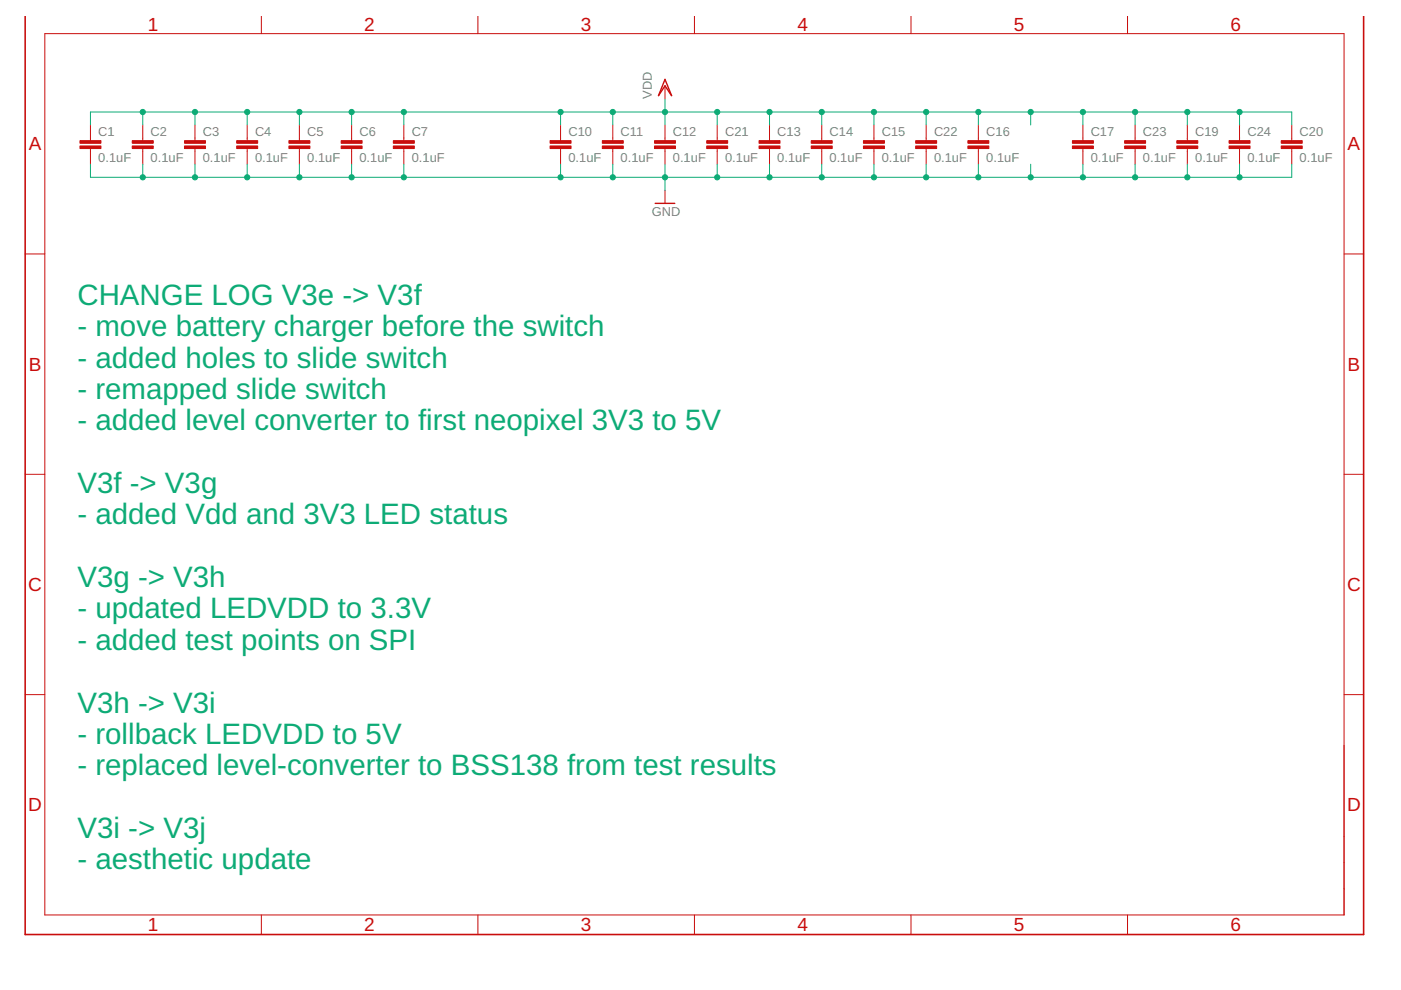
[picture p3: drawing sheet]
<svg xmlns="http://www.w3.org/2000/svg" width="297mm" height="210mm" viewBox="0 0 297 210" stroke-linecap="round" stroke-linejoin="round" font-family="sans-serif">
<g fill="none" stroke="#c90d0c" stroke-width=".21">
<path d="M9.5 7.1h275.5v186.9h-275.5zM55.4 3.4v3.7M101.3 3.4v3.7M141 18.2v2.8M147.2 3.4v3.7M193.1 3.4v3.7M239.1 3.4v3.7M19.2 26.5v3.3M19.2 31.5v3.3M30.3 26.5v3.3M30.3 31.5v3.3M41.3 26.5v3.3"/>
<path d="M41.3 31.5v3.3M52.4 26.5v3.3M52.4 31.5v3.3M63.5 26.5v3.3M63.5 31.5v3.3M74.5 26.5v3.3M74.5 31.5v3.3M85.6 26.5v3.3M85.6 31.5v3.3M118.9 26.5v3.3M118.9 31.5v3.3M129.9 26.5v3.3"/>
<path d="M129.9 31.5v3.3M141 26.5v3.3M141 31.5v3.3M152.1 26.5v3.3M152.1 31.5v3.3M163.2 26.5v3.3M163.2 31.5v3.3M174.2 26.5v3.3M174.2 31.5v3.3M185.3 26.5v3.3M185.3 31.5v3.3M196.4 26.5v3.3"/>
<path d="M196.4 31.5v3.3M207.4 26.5v3.3M207.4 31.5v3.3M229.6 26.5v3.3M229.6 31.5v3.3M240.7 26.5v3.3M240.7 31.5v3.3M251.7 26.5v3.3M251.7 31.5v3.3M262.8 26.5v3.3M262.8 31.5v3.3M273.9 26.5v3.3"/>
<path d="M273.9 31.5v3.3M5.3 53.8h4.2M141 40.3v2.8M285 53.8h4.1M5.3 100.6h4.2M285 100.6h4.1M5.3 147.3h4.2M285 147.3h4.1M55.4 194v4.1M101.3 194v4.1M147.2 194v4.1M193.1 194v4.1"/>
<path d="M239.1 194v4.1"/>
</g>
<g fill="#c90d0c" stroke="#c90d0c" stroke-width=".21">
<path d="M28 30.9h4.5v.6h-4.5z"/>
<path d="M28 29.8h4.5v.6h-4.5z"/>
<path d="M39.1 30.9h4.5v.6h-4.5z"/>
<path d="M39.1 29.8h4.5v.6h-4.5z"/>
<path d="M50.2 30.9h4.4v.6h-4.4z"/>
<path d="M50.2 29.8h4.4v.6h-4.4z"/>
<path d="M116.6 30.9h4.5v.6h-4.5z"/>
<path d="M116.6 29.8h4.5v.6h-4.5z"/>
<path d="M138.8 30.9h4.4v.6h-4.4z"/>
<path d="M138.8 29.8h4.4v.6h-4.4z"/>
<path d="M61.3 30.9h4.4v.6h-4.4z"/>
<path d="M61.3 29.8h4.4v.6h-4.4z"/>
<path d="M83.4 30.9h4.4v.6h-4.4z"/>
<path d="M83.4 29.8h4.4v.6h-4.4z"/>
<path d="M172 30.9h4.4v.6h-4.4z"/>
<path d="M172 29.8h4.4v.6h-4.4z"/>
<path d="M183.1 30.9h4.4v.6h-4.4z"/>
<path d="M183.1 29.8h4.4v.6h-4.4z"/>
<path d="M205.2 30.9h4.5v.6h-4.5z"/>
<path d="M205.2 29.8h4.5v.6h-4.5z"/>
<path d="M227.4 30.9h4.4v.6h-4.4z"/>
<path d="M227.4 29.8h4.4v.6h-4.4z"/>
<path d="M249.5 30.9h4.5v.6h-4.5z"/>
<path d="M249.5 29.8h4.5v.6h-4.5z"/>
<path d="M271.7 30.9h4.4v.6h-4.4z"/>
<path d="M271.7 29.8h4.4v.6h-4.4z"/>
<path d="M149.8 30.9h4.5v.6h-4.5z"/>
<path d="M149.8 29.8h4.5v.6h-4.5z"/>
<path d="M194.1 30.9h4.5v.6h-4.5z"/>
<path d="M194.1 29.8h4.5v.6h-4.5z"/>
<path d="M260.6 30.9h4.4v.6h-4.4z"/>
<path d="M260.6 29.8h4.4v.6h-4.4z"/>
<path d="M17 30.9h4.4v.6h-4.4z"/>
<path d="M17 29.8h4.4v.6h-4.4z"/>
<path d="M72.3 30.9h4.5v.6h-4.5z"/>
<path d="M72.3 29.8h4.5v.6h-4.5z"/>
<path d="M127.7 30.9h4.4v.6h-4.4z"/>
<path d="M127.7 29.8h4.4v.6h-4.4z"/>
<path d="M160.9 30.9h4.5v.6h-4.5z"/>
<path d="M160.9 29.8h4.5v.6h-4.5z"/>
<path d="M238.4 30.9h4.5v.6h-4.5z"/>
<path d="M238.4 29.8h4.5v.6h-4.5z"/>
</g>
<path d="M141 16.8l1.4 3.5-1.4-2.1-1.4 2.1zM138.9 43.1h4.2" fill="none" stroke="#c90d0c" stroke-width=".3"/>
<path d="M289.1 3.4v194.7h-283.8v-194.7" fill="none" stroke="#c90d0c" stroke-width=".34"/>
<g fill="none" stroke="#0dab76" stroke-width=".21">
<path d="M19.2 34.8v2.8h254.7v-2.8M19.2 26.5v-2.8h254.7v2.8M30.3 23.7v2.8M30.3 34.8v2.8M41.3 23.7v2.8M41.3 34.8v2.8M52.4 23.7v2.8M52.4 34.8v2.8M63.5 23.7v2.8M63.5 34.8v2.8M74.5 23.7v2.8M74.5 34.8v2.8"/>
<path d="M85.6 23.7v2.8M85.6 34.8v2.8M118.9 23.7v2.8M118.9 34.8v2.8M129.9 23.7v2.8M129.9 34.8v2.8M141 21v5.5M141 34.8v5.5M152.1 23.7v2.8M152.1 34.8v2.8M163.2 23.7v2.8M163.2 34.8v2.8"/>
<path d="M174.2 23.7v2.8M174.2 34.8v2.8M185.3 23.7v2.8M185.3 34.8v2.8M196.4 23.7v2.8M196.4 34.8v2.8M207.4 23.7v2.8M207.4 34.8v2.8M218.5 23.7v2.8M218.5 34.8v2.8M229.6 23.7v2.8M229.6 34.8v2.8"/>
<path d="M240.7 23.7v2.8M240.7 34.8v2.8M251.7 23.7v2.8M251.7 34.8v2.8M262.8 23.7v2.8M262.8 34.8v2.8"/>
</g>
<g fill="#0dab76" stroke="#0dab76" stroke-width=".21">
<circle cx="262.8" cy="37.6" r=".55"/>
<circle cx="251.7" cy="37.6" r=".55"/>
<circle cx="240.7" cy="37.6" r=".55"/>
<circle cx="229.6" cy="37.6" r=".55"/>
<circle cx="218.5" cy="37.6" r=".55"/>
<circle cx="207.4" cy="37.6" r=".55"/>
<circle cx="196.4" cy="37.6" r=".55"/>
<circle cx="185.3" cy="37.6" r=".55"/>
<circle cx="174.2" cy="37.6" r=".55"/>
<circle cx="163.2" cy="37.6" r=".55"/>
<circle cx="152.1" cy="37.6" r=".55"/>
<circle cx="129.9" cy="37.6" r=".55"/>
<circle cx="141" cy="37.6" r=".55"/>
<circle cx="118.9" cy="37.6" r=".55"/>
<circle cx="85.6" cy="37.6" r=".55"/>
<circle cx="74.5" cy="37.6" r=".55"/>
<circle cx="63.5" cy="37.6" r=".55"/>
<circle cx="52.4" cy="37.6" r=".55"/>
<circle cx="41.3" cy="37.6" r=".55"/>
<circle cx="30.3" cy="37.6" r=".55"/>
<circle cx="30.3" cy="23.7" r=".55"/>
<circle cx="41.3" cy="23.7" r=".55"/>
<circle cx="52.4" cy="23.7" r=".55"/>
<circle cx="63.5" cy="23.7" r=".55"/>
<circle cx="74.5" cy="23.7" r=".55"/>
<circle cx="85.6" cy="23.7" r=".55"/>
<circle cx="118.9" cy="23.7" r=".55"/>
<circle cx="129.9" cy="23.7" r=".55"/>
<circle cx="152.1" cy="23.7" r=".55"/>
<circle cx="163.2" cy="23.7" r=".55"/>
<circle cx="174.2" cy="23.7" r=".55"/>
<circle cx="185.3" cy="23.7" r=".55"/>
<circle cx="196.4" cy="23.7" r=".55"/>
<circle cx="207.4" cy="23.7" r=".55"/>
<circle cx="218.5" cy="23.7" r=".55"/>
<circle cx="229.6" cy="23.7" r=".55"/>
<circle cx="240.7" cy="23.7" r=".55"/>
<circle cx="251.7" cy="23.7" r=".55"/>
<circle cx="262.8" cy="23.7" r=".55"/>
<circle cx="141" cy="23.7" r=".55"/>
</g>
<g font-size="6.2" fill="#0dab76">
<text x="16.4" y="64.7">CHANGE LOG V3e -&gt; V3f</text>
<text x="16.4" y="71.3">- move battery charger before the switch</text>
<text x="16.4" y="78">- added holes to slide switch</text>
<text x="16.4" y="84.6">- remapped slide switch</text>
<text x="16.4" y="91.3">- added level converter to first neopixel 3V3 to 5V</text>
<text x="16.4" y="104.5">V3f -&gt; V3g</text>
<text x="16.4" y="111.2">- added Vdd and 3V3 LED status</text>
<text x="16.4" y="124.5">V3g -&gt; V3h</text>
<text x="16.4" y="131.1">- updated LEDVDD to 3.3V</text>
<text x="16.4" y="137.8">- added test points on SPI</text>
<text x="16.4" y="151.1">V3h -&gt; V3i</text>
<text x="16.4" y="157.7">- rollback LEDVDD to 5V</text>
<text x="16.4" y="164.4">- replaced level-converter to BSS138 from test results</text>
<text x="16.4" y="177.7">V3i -&gt; V3j</text>
<text x="16.4" y="184.3">- aesthetic update</text>
</g>
<g font-size="4" fill="#c90d0c">
<text x="31.3" y="6.5">1</text>
<text x="77.2" y="6.5">2</text>
<text x="123.2" y="6.5">3</text>
<text x="169.1" y="6.5">4</text>
<text x="215" y="6.5">5</text>
<text x="260.9" y="6.5">6</text>
<text x="6.1" y="31.9">A</text>
<text x="285.7" y="31.9">A</text>
<text x="6.1" y="78.6">B</text>
<text x="285.7" y="78.6">B</text>
<text x="6" y="125.3">C</text>
<text x="285.6" y="125.3">C</text>
<text x="6" y="172">D</text>
<text x="285.6" y="172">D</text>
<text x="31.3" y="197.5">1</text>
<text x="77.2" y="197.5">2</text>
<text x="123.2" y="197.5">3</text>
<text x="169.1" y="197.5">4</text>
<text x="215" y="197.5">5</text>
<text x="260.9" y="197.5">6</text>
</g>
<g font-size="2.7" fill="#808080">
<text x="138.2" y="21" transform="rotate(-90 138.2 21)">VDD</text>
<text x="20.8" y="28.9">C1</text>
<text x="31.9" y="28.9">C2</text>
<text x="43" y="28.9">C3</text>
<text x="54.1" y="28.9">C4</text>
<text x="65.1" y="28.9">C5</text>
<text x="76.2" y="28.9">C6</text>
<text x="87.3" y="28.9">C7</text>
<text x="120.5" y="28.9">C10</text>
<text x="131.6" y="28.9">C11</text>
<text x="142.7" y="28.9">C12</text>
<text x="153.7" y="28.9">C21</text>
<text x="164.8" y="28.9">C13</text>
<text x="175.9" y="28.9">C14</text>
<text x="187" y="28.9">C15</text>
<text x="198" y="28.9">C22</text>
<text x="209.1" y="28.9">C16</text>
<text x="231.2" y="28.9">C17</text>
<text x="242.3" y="28.9">C23</text>
<text x="253.4" y="28.9">C19</text>
<text x="264.5" y="28.9">C24</text>
<text x="275.5" y="28.9">C20</text>
<text x="20.8" y="34.4">0.1uF</text>
<text x="31.9" y="34.4">0.1uF</text>
<text x="43" y="34.4">0.1uF</text>
<text x="54.1" y="34.4">0.1uF</text>
<text x="65.1" y="34.4">0.1uF</text>
<text x="76.2" y="34.4">0.1uF</text>
<text x="87.3" y="34.4">0.1uF</text>
<text x="120.5" y="34.4">0.1uF</text>
<text x="131.6" y="34.4">0.1uF</text>
<text x="142.7" y="34.4">0.1uF</text>
<text x="153.7" y="34.4">0.1uF</text>
<text x="164.8" y="34.4">0.1uF</text>
<text x="175.9" y="34.4">0.1uF</text>
<text x="187" y="34.4">0.1uF</text>
<text x="198" y="34.4">0.1uF</text>
<text x="209.1" y="34.4">0.1uF</text>
<text x="231.2" y="34.4">0.1uF</text>
<text x="242.3" y="34.4">0.1uF</text>
<text x="253.4" y="34.4">0.1uF</text>
<text x="264.5" y="34.4">0.1uF</text>
<text x="275.5" y="34.4">0.1uF</text>
<text x="138.2" y="45.9">GND</text>
</g>
</svg>
